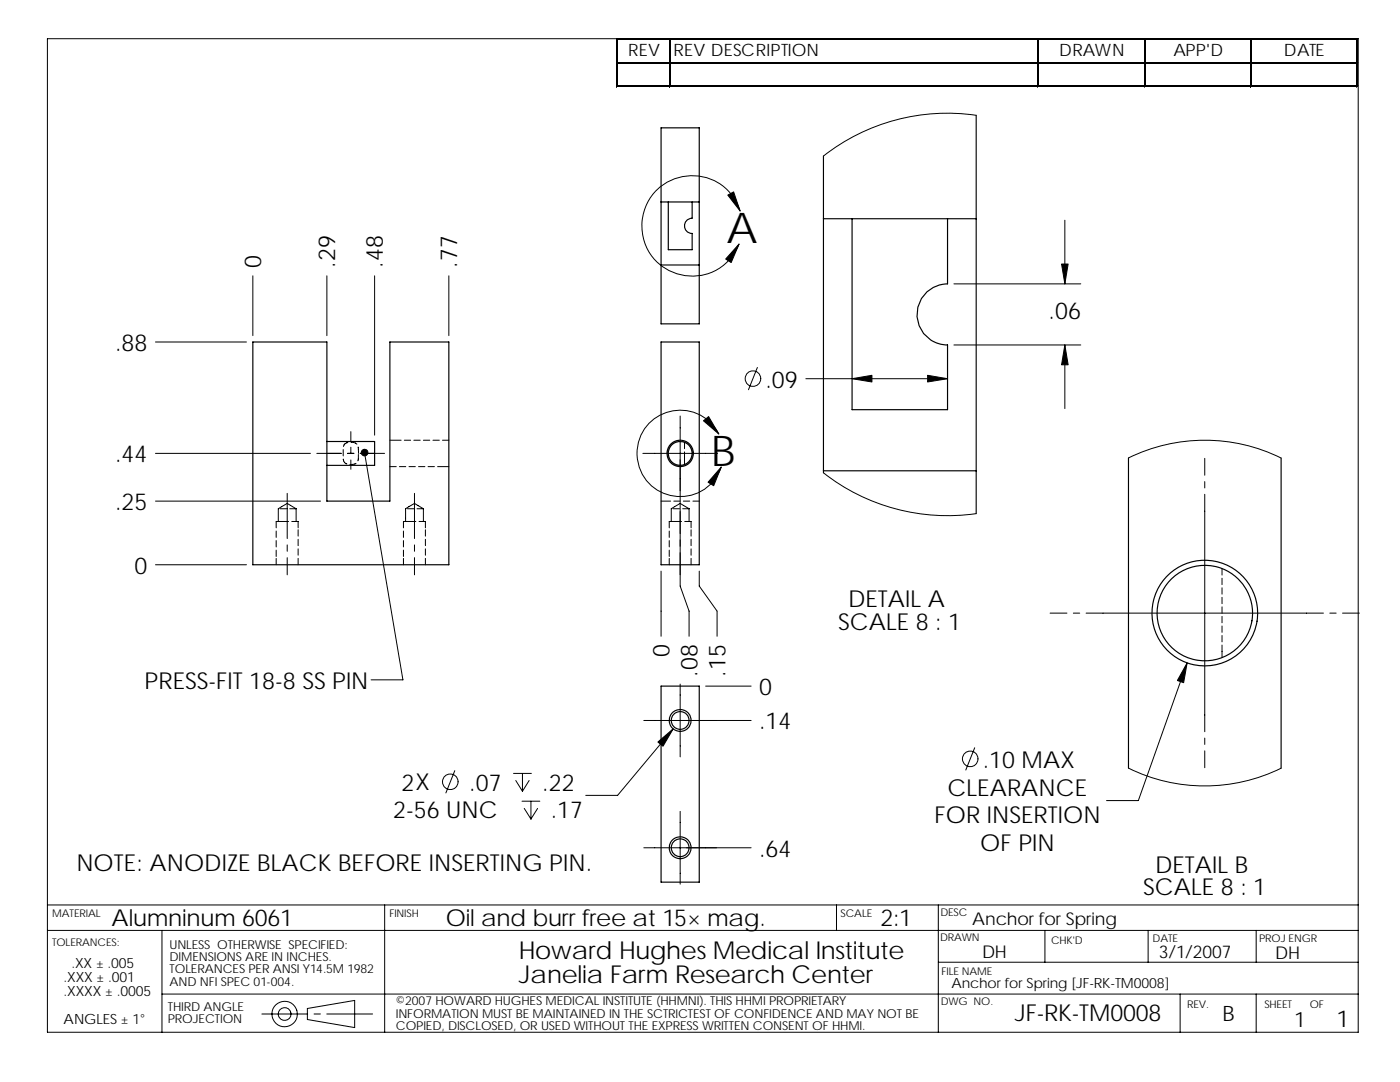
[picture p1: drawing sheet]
<svg xmlns="http://www.w3.org/2000/svg" width="279mm" height="216mm" viewBox="0 0 279 216" stroke-linecap="round" stroke-linejoin="round" font-family="sans-serif">
<g fill="none" stroke="#000" stroke-width=".2">
<path d="M9.5 7.7h261.6v198.3h-261.6zM123 7.7v9.7M123.3 7.7h147.7M123.3 12.4h147.7M123.3 17.1h147.7M133.6 7.9v9.5M207.1 7.9v9.5M228.3 7.9v9.5M249.6 7.9v9.5M270.8 7.9v9.5M194.8 23a40.1 40.1 0 0 0-30.5 8.1M50.5 55v12"/>
<path d="M65.2 55v12M74.8 55v31.8M89.6 55v12M147.7 42.1a10 10 0 0 0-15.3-5.3 10 10 0 0 0-.5 16.2 10 10 0 0 0 15.6-4.3M190.4 56.6h25.3M212.5 43.9v12.7M31 68.2h18.2M151.2 73.3l-1.8 4.5M160.8 75.6h28.3M190.4 68.8h25.3M212.5 68.8v12.7M31 100h33"/>
<path d="M31 90.5h31M57.3 98.4v9.1M63.2 90.5h4.9M68.5 89.7v1.3M68.5 91.6v.1a.91 .91 0 0 0 .7 .9M69.3 90.5h1.3M69.4 88.3a.96 .96 0 0 0-.9 .8M70 86.1v1.9M70 89.2v1.3M70 91.8v1.8M70.1 88.2l.5 .1 .6 .3M71.1 92.5l-1.3 .2"/>
<path d="M71.5 89.2v1.3M71.5 90.7l-.1 1.2M71.9 90.5h4.9M72.7 90.3l7.7 45.4h-6.3M77.8 87.8h2.3M77.8 93.1h1.3M79.7 93.1h1.3M80.7 87.8h1.3M81.6 93.1h1.3M82.6 87.8h1.3M82.7 98.4v9.1M83.5 93.1h1.3"/>
<path d="M84.5 87.8h1.3M85.4 93.1h1.3M86.4 87.8h1.3M87.3 93.1h2.3M88.3 87.8h1.3M128.3 90.5h14.9M131.9 100h1.9M134.5 100h1.2M135.7 83v33.9l1.8 5v5.1M136.4 100h1.2M136.6 88.3v1.2M136.6 90.2v2.5"/>
<path d="M138.3 100h1.3M143.4 86.6a8.6 8.6 0 0 0-13.4-2.6 8.6 8.6 0 0 0 1 13.7 8.6 8.6 0 0 0 12.9-4.5M164.3 94.3a40.2 40.2 0 0 0 30.5 8.2M225.2 91.4a34.4 34.4 0 0 1 30.5 0M240.4 91.5v3.3M240.4 96.1v1.3M240.4 98.6v47.4M31 112.7h18.2M55.1 111.4v1.3M55.1 106v1.2M55.1 107.9v1.2M55.1 109.8v1.2"/>
<path d="M55.9 101.5h1.3M57.3 108.7v1.3M57.3 111.3v3.4M57.6 104.1h-2.5v1.2M57.8 101.5h1.3M58.2 104.1h1.3v1.2M59.1 101.5v2.6M59.1 101.5l-1.8-1-1.8 1v2.6M59.5 105.7v1.3M59.5 107.6v1.3M59.5 109.5v1.3M59.5 111.4v1.3"/>
<path d="M80.5 111.4v1.3M80.5 106v1.2M80.5 107.9v1.2M80.5 109.8v1.2M81.3 101.5h1.3M82.7 108.7v1.3M82.7 111.3v3.4M83 104.1h-2.5v1.2M83.2 101.5h1.3M83.6 104.1h1.3v1.2M84.5 101.5v2.6M84.5 101.5l-1.8-1-1.8 1v2.6"/>
<path d="M84.9 105.7v1.3M84.9 107.6v1.3M84.9 109.5v1.3M84.9 111.4v1.3M131.9 114v13M133.6 111.4v1.3M133.6 106v1.2M133.6 107.9v1.2M133.6 109.8v1.2M134.3 101.5h1.3M136 104.1h-2.4v1.2M136.2 101.5h1.3"/>
<path d="M136.7 104.1h1.2v1.2M137.5 101.5v2.6M137.5 101.5l-1.8-1-1.7 1v2.6M137.9 105.7v1.3M137.9 107.6v1.3M137.9 109.5v1.3M137.9 111.4v1.3M139.6 114v2.9l3.5 5v5.1M243.9 113.5v1.2M243.9 115.4v1.2M243.9 117.3v1.3M243.9 119.2v1.3"/>
<path d="M135.7 136.5v14.5M140.8 136.9h9.1M209.6 122.3h3.3M214.2 122.3h1.3M216.7 122.3h47.4M236.9 132.3l-9.7 27.4h-6.4M243.9 121.1v1.3M243.9 123v1.3M243.9 124.9v1.3M243.9 126.8v1.3M243.9 128.7v2.5M265.4 122.3h1.3"/>
<path d="M267.9 122.3h3.4M90.8 153.8l-1.8 4.4M102.5 154.3h3.5M102.9 155.7l1.4 2.2M104.2 159.9h3.5M104.3 154.3v3.6M105.6 155.7l-1.3 2.2M106 159.9v3.5M128.5 143.8h21.4M134.3 145.4l-11 13.3h-6.4M194.5 149.2l-1.8 4.4M225.2 153.3a34.4 34.4 0 0 0 30.5 0"/>
<path d="M240.4 147.3v1.2M240.4 149.8v3.4M104.6 161.3l1.4 2.1M107.3 161.3l-1.3 2.1M128.5 169.2h21.4M135.7 161.9v14.5M9.5 185.7h261.6M9.5 180.6h261.6M32.3 185.7v20.3M32.3 198.4h238.8M76.8 180.6v25.4M166.9 180.6v5.1"/>
<path d="M187.3 180.6v25.4M187.3 192h83.8M208.5 185.7v6.3M229.1 185.7v6.3M235.5 198.4v7.6M250.7 185.7v6.3M250.7 198.4v7.6M52.3 202.3h9.1M61.3 201.2l9.5-1.6v5.4l-9.5-1.6zM62.7 202.3h1.2M65.2 202.3h9.2"/>
<circle cx="150.3" cy="75.6" r="1.56"/>
<circle cx="89.9" cy="156" r="1.56"/>
<circle cx="193.6" cy="151.4" r="1.55"/>
<circle cx="56.8" cy="202.3" r="2.54"/>
<circle cx="56.8" cy="202.3" r="1.27"/>
</g>
<g fill="none" stroke="#000" stroke-width=".23">
<path d="M131.9 25.5h7.7v39.1h-7.7zM164.3 31.1v63.2M194.8 23v79.5M131.9 40.3h7.7M131.9 52.9h7.7M133.4 40.3v9.5h4.7v-3.2a1.52 1.52 0 0 1-1.5-1.5 1.52 1.52 0 0 1 1.5-1.6M138.1 40.3v3.2M164.3 43.6h30.5M170.1 43.6v38.1h19v-12.9a6.1 6.1 0 0 1-6.1-6.1 6.1 6.1 0 0 1 6.1-6.1v-13M50.5 68.2h14.7v31.8h12.6v-31.8h11.8v44.5h-39.1zM131.9 68.2h7.7v44.5h-7.7zM65.2 88.1h9.6v.7v4.1h-9.6"/>
<path d="M164.3 93.9h30.5M225.2 91.4v61.9M255.7 91.4v61.9M131.9 136.9h7.7v39.1h-7.7z"/>
<circle cx="135.7" cy="90.5" r="2.64"/>
<circle cx="135.7" cy="90.5" r="2.38"/>
<circle cx="240.4" cy="122.3" r="10.5"/>
<circle cx="240.4" cy="122.3" r="9.5"/>
<circle cx="135.7" cy="143.8" r="2.19"/>
<circle cx="135.7" cy="143.8" r="1.78"/>
<circle cx="135.7" cy="169.2" r="2.19"/>
<circle cx="135.7" cy="169.2" r="1.78"/>
</g>
<g fill="#000" stroke="#000" stroke-width=".2">
<path d="M147.5 48.7l-1.6 3.7-1.1-.7z" fill-rule="evenodd"/>
<path d="M145.2 38.9l1.2-.6 1.3 3.8z" fill-rule="evenodd"/>
<path d="M211.9 52.7h1.3l-.7 3.9z" fill-rule="evenodd"/>
<path d="M170.1 75.6l3.9-.7v1.3z" fill-rule="evenodd"/>
<path d="M185.1 74.9l4 .7-4 .6z" fill-rule="evenodd"/>
<path d="M212.5 68.8l.7 4h-1.3z" fill-rule="evenodd"/>
<path d="M72.3 89.9l.3-.2 .2 .6-.2-.6h.5a.66 .66 0 0 1 0 1.1l-.4 .2-.3-.2-.3-.3z" fill-rule="evenodd"/>
<path d="M140.4 84l1-.9 2 3.5z" fill-rule="evenodd"/>
<path d="M143.9 93.2l-1.5 3.7-1.1-.7z" fill-rule="evenodd"/>
<path d="M236.9 132.3l-.7 3.9-1.2-.4z" fill-rule="evenodd"/>
<path d="M131.3 148.1l3-2.7-2 3.5z" fill-rule="evenodd"/>
</g>
<path d="M123.3 7.8h147.7M123.3 12.5h147.7M207.2 7.9v9.5M270.9 7.9v9.5" fill="none" stroke="#000" stroke-width=".25"/>
<path d="M123.1 7.7v9.7M123.3 17.2h147.7M133.7 7.9v9.5M228.5 7.9v9.5M249.7 7.9v9.5" fill="none" stroke="#000" stroke-width=".28"/>
<g font-size="8.5">
<text x="145" y="48.4">A</text>
<text x="141.9" y="92.9">B</text>
</g>
<g font-size="4.9">
<text x="103.6" y="191.3">Howard Hughes Medical Institute</text>
<text x="103.6" y="196.2">Janelia Farm Research Center</text>
</g>
<g font-size="4.7">
<text x="52.1" y="53.4" transform="rotate(-90 52.1 53.4)">0</text>
<text x="66.9" y="53.4" transform="rotate(-90 66.9 53.4)">.29</text>
<text x="76.4" y="53.4" transform="rotate(-90 76.4 53.4)">.48</text>
<text x="91.2" y="53.4" transform="rotate(-90 91.2 53.4)">.77</text>
<text x="209.3" y="63.7">.06</text>
<text x="23" y="70">.88</text>
<text x="152.8" y="77.3">.09</text>
<text x="23" y="92.2">.44</text>
<text x="23" y="101.7">.25</text>
<text x="26.9" y="114.4">0</text>
<text x="167.3" y="125.7">SCALE 8 : 1</text>
<text x="169.2" y="121.2">DETAIL A</text>
<text x="133.6" y="131.1" transform="rotate(-90 133.6 131.1)">0</text>
<text x="28.9" y="137.4">PRESS-FIT 18-8 SS PIN</text>
<text x="139.2" y="135" transform="rotate(-90 139.2 135)">.08</text>
<text x="144.8" y="135" transform="rotate(-90 144.8 135)">.15</text>
<text x="151.5" y="138.7">0</text>
<text x="151.5" y="145.5">.14</text>
<text x="196.1" y="153.2">.10 MAX</text>
<text x="80.2" y="157.8">2X</text>
<text x="93.7" y="157.8">.07</text>
<text x="108.2" y="157.8">.22</text>
<text x="189.1" y="158.8">CLEARANCE</text>
<text x="78.5" y="163.3">2-56 UNC</text>
<text x="109.9" y="163.3">.17</text>
<text x="186.5" y="164.3">FOR INSERTION</text>
<text x="15.2" y="173.9">NOTE: ANODIZE BLACK BEFORE INSERTING PIN.</text>
<text x="151.5" y="170.9">.64</text>
<text x="195.6" y="169.8">OF PIN</text>
<text x="228.2" y="178.7">SCALE 8 : 1</text>
<text x="230.5" y="174.2">DETAIL B</text>
<text x="22.3" y="184.9">Alumninum 6061</text>
<text x="89" y="184.8">Oil and burr free at 15× mag.</text>
<text x="175.7" y="184.8">2:1</text>
<text x="202.5" y="203.8">JF-RK-TM0008</text>
<text x="266.7" y="205">1</text>
</g>
<g font-size="4.2">
<text x="244" y="203.6">B</text>
<text x="258.3" y="204.9">1</text>
</g>
<g font-size="3.5">
<text x="194" y="184.6">Anchor for Spring</text>
<text x="196" y="191.2">DH</text>
<text x="231.3" y="191.2">3/1/2007</text>
<text x="254.5" y="191.3">DH</text>
</g>
<g font-size="3.4">
<text x="125.4" y="11.2">REV</text>
<text x="134.4" y="11.2">REV DESCRIPTION</text>
<text x="211.4" y="11.2">DRAWN</text>
<text x="234.2" y="11.2">APP'D</text>
<text x="256.2" y="11.2">DATE</text>
</g>
<g font-size="2.8">
<text x="12.7" y="195.9">.XXX ± .001</text>
<text x="14.3" y="193.1">.XX ± .005</text>
<text x="189.9" y="197.2">Anchor for Spring [JF-RK-TM0008]</text>
<text x="12.7" y="198.7">.XXXX ± .0005</text>
<text x="12.7" y="204.4">ANGLES ± 1°</text>
</g>
<g font-size="2.5">
<text x="33.8" y="191.8">DIMENSIONS ARE IN INCHES.</text>
<text x="33.8" y="189.3">UNLESS OTHERWISE SPECIFIED:</text>
<text x="33.8" y="194.2">TOLERANCES PER ANSI Y14.5M 1982</text>
<text x="33.8" y="196.7">AND NFI SPEC 01-004.</text>
<text x="33.5" y="201.7">THIRD ANGLE</text>
<text x="79" y="200.6">©2007 HOWARD HUGHES MEDICAL INSTITUTE (HHMNI). THIS HHMI PROPRIETARY</text>
<text x="79" y="203">INFORMATION MUST BE MAINTAINED IN THE SCTRICTEST OF CONFIDENCE AND MAY NOT BE</text>
<text x="33.5" y="204.2">PROJECTION</text>
<text x="79" y="205.5">COPIED, DISCLOSED, OR USED WITHOUT THE EXPRESS WRITTEN CONSENT OF HHMI.</text>
</g>
<g font-size="2.1">
<text x="10.4" y="182.9">MATERIAL</text>
<text x="77.7" y="183">FINISH</text>
<text x="167.8" y="182.9">SCALE</text>
<text x="187.7" y="182.8">DESC</text>
<text x="10.4" y="188.8">TOLERANCES:</text>
<text x="187.6" y="187.8">DRAWN</text>
<text x="209.8" y="188.3">CHK'D</text>
<text x="230" y="187.9">DATE</text>
<text x="251.3" y="187.9">PROJ ENGR</text>
<text x="187.9" y="194.5">FILE NAME</text>
<text x="187.7" y="200.6">DWG NO.</text>
<text x="236.9" y="201.2">REV.</text>
<text x="252.3" y="201.1">SHEET</text>
<text x="261.4" y="201.1">OF</text>
</g>
</svg>
